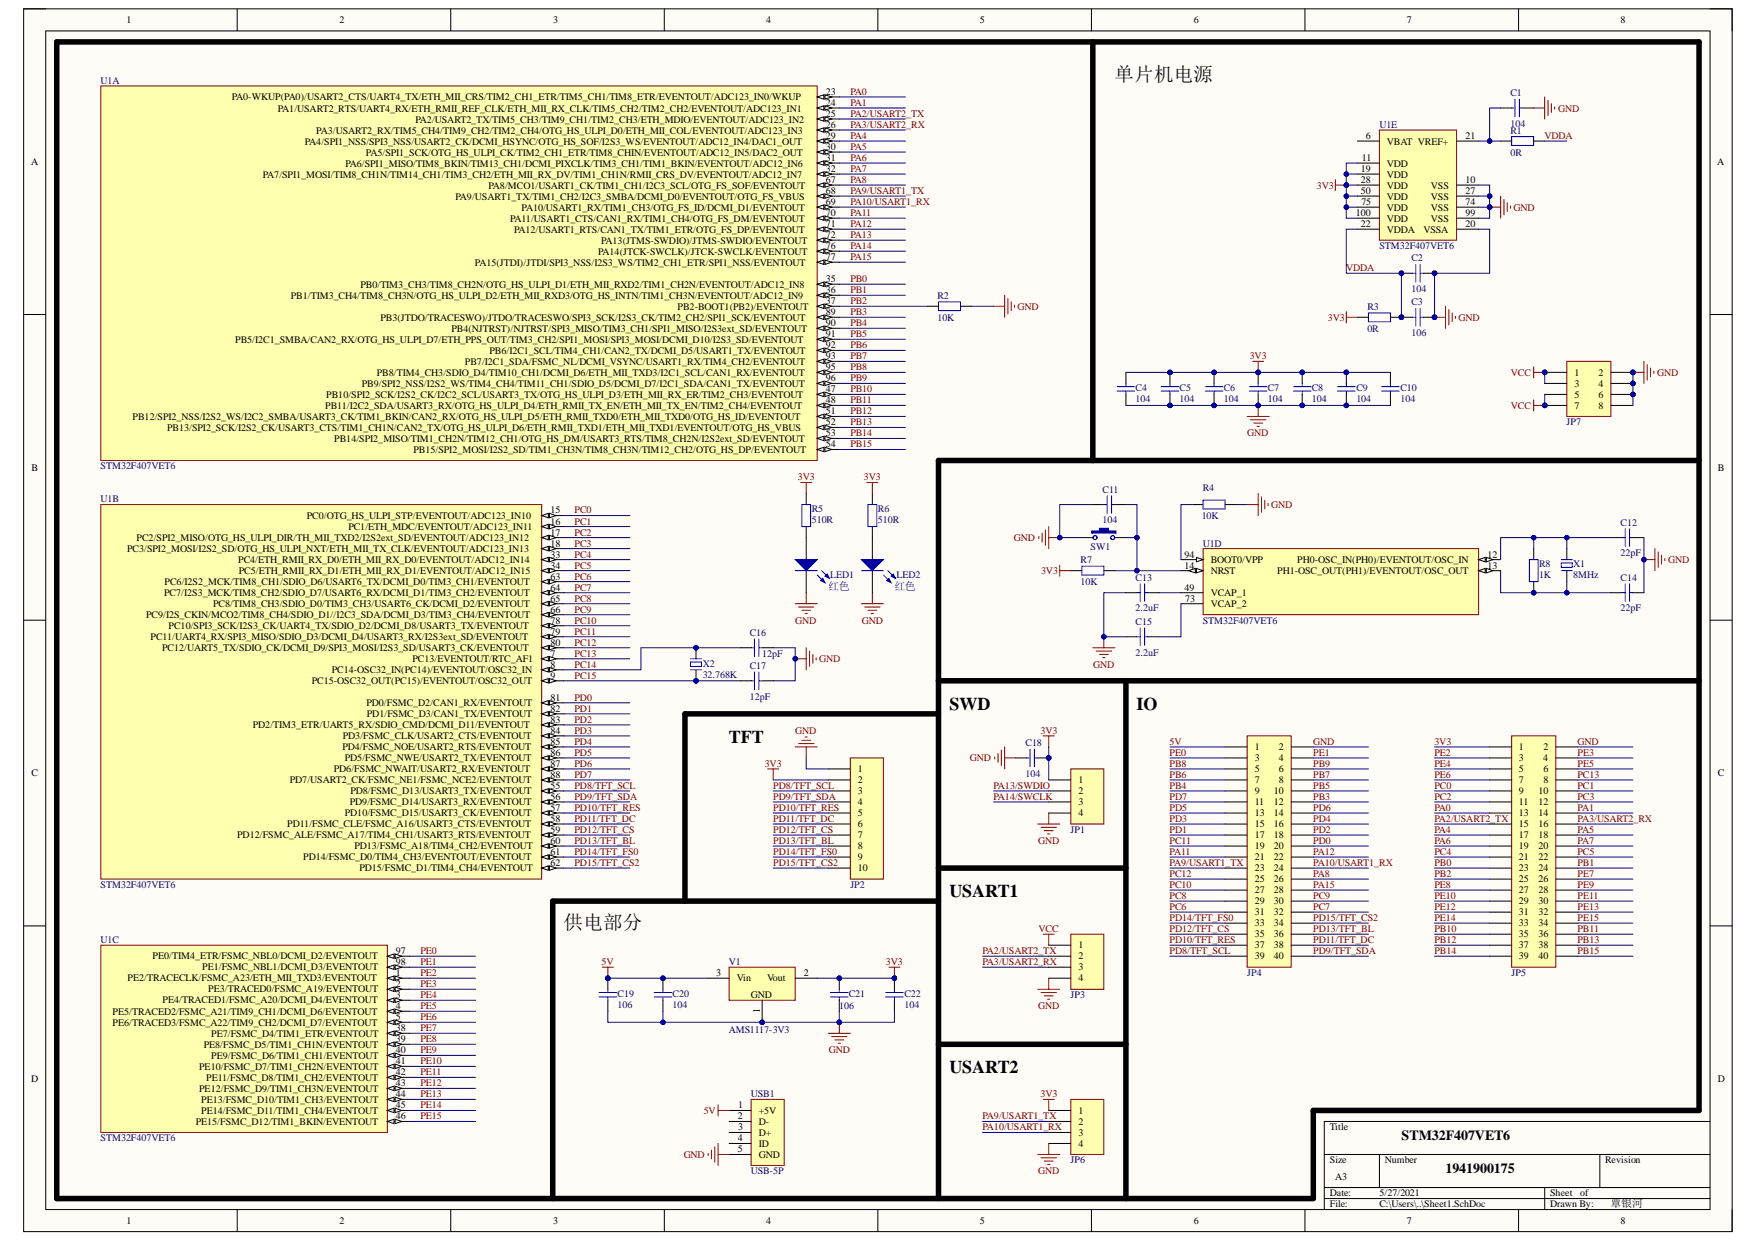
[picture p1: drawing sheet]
# Altium project PCB_Project.PrjPcb
1 sheet, 45 parts. Net scope: global (net labels, ports and power ports of the same name join across sheets).
Board file: project.PcbDoc

## Sheet Sheet1.SchDoc
size A3; SheetNumber: 1; SheetTotal: 1

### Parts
C1  104  [C0603_M]
C2  104  [C0603_M]
C3  106  [C0603_M]
C4  104  [C0603_M]
C5  104  [C0603_M]
C6  104  [C0603_M]
C7  104  [C0603_M]
C8  104  [C0603_M]
C9  104  [C0603_M]
C10  104  [C0603_M]
C11  104  [C0603_M]
C12  22pF  [C0603_M]
C13  2.2uF  [C0603_M]
C14  22pF  [C0603_M]
C15  2.2uF  [C0603_M]
C16  12pF  [C0603_M]
C17  12pF  [C0603_M]
C18  104  [C0603_M]
C19  106  [C0603_M]
C20  104  [C0603_M]
C21  106  [C0603_M]
C22  104  [C0603_M]
LED1  LED  [LED0603_R]  (value not drawn)
LED2  LED  [LED0603_R]  (value not drawn)
P1  JP7  [HDR2X4]
P2  JP4  [HDR2X20]
P3  JP5  [HDR2X20]
P4  JP2  [HDR1X10]
P5  JP1  [HDR1X4]
P6  JP3  [HDR1X4]
P7  JP6  [HDR1X4]
R1  0R  [R0603_M]
R2  10K  [R0603_M]
R3  0R  [R0603_M]
R4  10K  [R0603_M]
R5  510R  [R0603_M]
R6  510R  [R0603_M]
R7  10K  [R0603_M]
R8  1K  [R0603_M]
SW1  3x6x5  [SW SMD-3*6*2.5]  (value not drawn)
U1  STM32F407VET6  [LQFP100_V]  (parts A,B,C,D,E of 5)
USB1  USB-5P  [USB-MICRO_A]
V1  AMS1117-3V3  [SOT89_L]
X1  8MHz  [OSC 3225-4P]
X2  32.768K  [OSC 6035-2P]

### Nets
3V3: C4.2 C5.2 C6.2 C7.2 C8.2 C9.2 C10.2 C18.2 C21.2 C22.2 P3.1 P4.2 P5.1 P7.1 R3.1 R5.2 R6.2 R7.1 U1.11(VDD) U1.19(VDD) U1.28(VDD) U1.50(VDD) U1.75(VDD) U1.100(VDD) V1.2(Vout)
5V: C19.2 C20.2 P2.1 USB1.1(+5V) V1.3(Vin)
GND: C1.2 C2.1 C3.1 C4.1 C5.1 C6.1 C7.1 C8.1 C9.1 C10.1 C11.2 C12.1 C13.2 C14.1 C15.2 C16.1 C17.1 C18.1 C19.1 C20.1 C21.1 C22.1 LED1.2(K) LED2.2(K) P1.2 P1.4 P1.6 P1.8 P2.2 P3.2 P4.1 P5.4 P6.4 P7.4 R2.2 R4.1 SW1.1 U1.10(VSS) U1.20(VSSA) U1.27(VSS) U1.74(VSS) U1.99(VSS) USB1.5(GND) V1.1(GND)
VCC: P1.1 P1.3 P1.5 P1.7 P6.1
PA0: P3.13 U1.23(PA0-WKUP(PA0)/USART2_CTS/UART4_TX/ETH_MII_CRS/TIM2_CH1_ETR/TIM5_CH1/TIM8_ETR/EVENTOUT/ADC123_IN0/WKUP)
PA1: P3.14 U1.24(PA1/USART2_RTS/UART4_RX/ETH_RMII_REF_CLK/ETH_MII_RX_CLK/TIM5_CH2/TIM2_CH2/EVENTOUT/ADC123_IN1)
PA2/USART2_TX: P3.15 P6.2 U1.25(PA2/USART2_TX/TIM5_CH3/TIM9_CH1/TIM2_CH3/ETH_MDIO/EVENTOUT/ADC123_IN2)
PA3/USART2_RX: P3.16 P6.3 U1.26(PA3/USART2_RX/TIM5_CH4/TIM9_CH2/TIM2_CH4/OTG_HS_ULPI_D0/ETH_MII_COL/EVENTOUT/ADC123_IN3)
PA4: P3.17 U1.29(PA4/SPI1_NSS/SPI3_NSS/USART2_CK/DCMI_HSYNC/OTG_HS_SOF/I2S3_WS/EVENTOUT/ADC12_IN4/DAC1_OUT)
PA5: P3.18 U1.30(PA5/SPI1_SCK/OTG_HS_ULPI_CK/TIM2_CH1_ETR/TIM8_CHIN/EVENTOUT/ADC12_IN5/DAC2_OUT)
PA6: P3.19 U1.31(PA6/SPI1_MISO/TIM8_BKIN/TIM13_CH1/DCMI_PIXCLK/TIM3_CH1/TIM1_BKIN/EVENTOUT/ADC12_IN6)
PA7: P3.20 U1.32(PA7/SPI1_MOSI/TIM8_CH1N/TIM14_CH1/TIM3_CH2/ETH_MII_RX_DV/TIM1_CH1N/RMII_CRS_DV/EVENTOUT/ADC12_IN7)
PA8: P2.26 U1.67(PA8/MCO1/USART1_CK/TIM1_CH1/I2C3_SCL/OTG_FS_SOF/EVENTOUT)
PA9/USART1_TX: P2.23 P7.2 U1.68(PA9/USART1_TX/TIM1_CH2/I2C3_SMBA/DCMI_D0/EVENTOUT/OTG_FS_VBUS)
PA10/USART1_RX: P2.24 P7.3 U1.69(PA10/USART1_RX/TIM1_CH3/OTG_FS_ID/DCMI_D1/EVENTOUT)
PA11: P2.21 U1.70(PA11/USART1_CTS/CAN1_RX/TIM1_CH4/OTG_FS_DM/EVENTOUT)
PA12: P2.22 U1.71(PA12/USART1_RTS/CAN1_TX/TIM1_ETR/OTG_FS_DP/EVENTOUT)
PA13/SWDIO: P5.2 U1.72(PA13(JTMS-SWDIO)/JTMS-SWDIO/EVENTOUT)
PA14/SWCLK: P5.3 U1.76(PA14(JTCK-SWCLK)/JTCK-SWCLK/EVENTOUT)
PA15: P2.28 U1.77(PA15(JTDI)/JTDI/SPI3_NSS/I2S3_WS/TIM2_CH1_ETR/SPI1_NSS/EVENTOUT)
PB0: P3.23 U1.35(PB0/TIM3_CH3/TIM8_CH2N/OTG_HS_ULPI_D1/ETH_MII_RXD2/TIM1_CH2N/EVENTOUT/ADC12_IN8)
PB1: P3.24 U1.36(PB1/TIM3_CH4/TIM8_CH3N/OTG_HS_ULPI_D2/ETH_MII_RXD3/OTG_HS_INTN/TIM1_CH3N/EVENTOUT/ADC12_IN9)
PB2: P3.25 R2.1 U1.37(PB2-BOOT1(PB2)/EVENTOUT)
PB3: P2.12 U1.89(PB3(JTDO/TRACESWO)/JTDO/TRACESWO/SPI3_SCK/I2S3_CK/TIM2_CH2/SPI1_SCK/EVENTOUT)
PB4: P2.9 U1.90(PB4(NJTRST)/NJTRST/SPI3_MISO/TIM3_CH1/SPI1_MISO/I2S3ext_SD/EVENTOUT)
PB5: P2.10 U1.91(PB5/I2C1_SMBA/CAN2_RX/OTG_HS_ULPI_D7/ETH_PPS_OUT/TIM3_CH2/SPI1_MOSI/SPI3_MOSI/DCMI_D10/I2S3_SD/EVENTOUT)
PB6: P2.7 U1.92(PB6/I2C1_SCL/TIM4_CH1/CAN2_TX/DCMI_D5/USART1_TX/EVENTOUT)
PB7: P2.8 U1.93(PB7/I2C1_SDA/FSMC_NL/DCMI_VSYNC/USART1_RX/TIM4_CH2/EVENTOUT)
PB8: P2.5 U1.95(PB8/TIM4_CH3/SDIO_D4/TIM10_CH1/DCMI_D6/ETH_MII_TXD3/I2C1_SCL/CAN1_RX/EVENTOUT)
PB9: P2.6 U1.96(PB9/SPI2_NSS/I2S2_WS/TIM4_CH4/TIM11_CH1/SDIO_D5/DCMI_D7/I2C1_SDA/CAN1_TX/EVENTOUT)
PB10: P3.35 U1.47(PB10/SPI2_SCK/I2S2_CK/I2C2_SCL/USART3_TX/OTG_HS_ULPI_D3/ETH_MII_RX_ER/TIM2_CH3/EVENTOUT)
PB11: P3.36 U1.48(PB11/I2C2_SDA/USART3_RX/OTG_HS_ULPI_D4/ETH_RMII_TX_EN/ETH_MII_TX_EN/TIM2_CH4/EVENTOUT)
PB12: P3.37 U1.51(PB12/SPI2_NSS/I2S2_WS/I2C2_SMBA/USART3_CK/TIM1_BKIN/CAN2_RX/OTG_HS_ULPI_D5/ETH_RMII_TXD0/ETH_MII_TXD0/OTG_HS_ID/EVENTOUT)
PB13: P3.38 U1.52(PB13/SPI2_SCK/I2S2_CK/USART3_CTS/TIM1_CH1N/CAN2_TX/OTG_HS_ULPI_D6/ETH_RMII_TXD1/ETH_MII_TXD1/EVENTOUT/OTG_HS_VBUS)
PB14: P3.39 U1.53(PB14/SPI2_MISO/TIM1_CH2N/TIM12_CH1/OTG_HS_DM/USART3_RTS/TIM8_CH2N/I2S2ext_SD/EVENTOUT)
PB15: P3.40 U1.54(PB15/SPI2_MOSI/I2S2_SD/TIM1_CH3N/TIM8_CH3N/TIM12_CH2/OTG_HS_DP/EVENTOUT)
PC0: P3.9 U1.15(PC0/OTG_HS_ULPI_STP/EVENTOUT/ADC123_IN10)
PC1: P3.10 U1.16(PC1/ETH_MDC/EVENTOUT/ADC123_IN11)
PC2: P3.11 U1.17(PC2/SPI2_MISO/OTG_HS_ULPI_DIR/TH_MII_TXD2/I2S2ext_SD/EVENTOUT/ADC123_IN12)
PC3: P3.12 U1.18(PC3/SPI2_MOSI/I2S2_SD/OTG_HS_ULPI_NXT/ETH_MII_TX_CLK/EVENTOUT/ADC123_IN13)
PC4: P3.21 U1.33(PC4/ETH_RMII_RX_D0/ETH_MII_RX_D0/EVENTOUT/ADC12_IN14)
PC5: P3.22 U1.34(PC5/ETH_RMII_RX_D1/ETH_MII_RX_D1/EVENTOUT/ADC12_IN15)
PC6: P2.31 U1.63(PC6/I2S2_MCK/TIM8_CH1/SDIO_D6/USART6_TX/DCMI_D0/TIM3_CH1/EVENTOUT)
PC7: P2.32 U1.64(PC7/I2S3_MCK/TIM8_CH2/SDIO_D7/USART6_RX/DCMI_D1/TIM3_CH2/EVENTOUT)
PC8: P2.29 U1.65(PC8/TIM8_CH3/SDIO_D0/TIM3_CH3/USART6_CK/DCMI_D2/EVENTOUT)
PC9: P2.30 U1.66(PC9/I2S_CKIN/MCO2/TIM8_CH4/SDIO_D1//I2C3_SDA/DCMI_D3/TIM3_CH4/EVENTOUT)
PC10: P2.27 U1.78(PC10/SPI3_SCK/I2S3_CK/UART4_TX/SDIO_D2/DCMI_D8/USART3_TX/EVENTOUT)
PC11: P2.19 U1.79(PC11/UART4_RX/SPI3_MISO/SDIO_D3/DCMI_D4/USART3_RX/I2S3ext_SD/EVENTOUT)
PC12: P2.25 U1.80(PC12/UART5_TX/SDIO_CK/DCMI_D9/SPI3_MOSI/I2S3_SD/USART3_CK/EVENTOUT)
PC13: P3.8 U1.7(PC13/EVENTOUT/RTC_AF1)
PC14: C16.2 U1.8(PC14-OSC32_IN(PC14)/EVENTOUT/OSC32_IN) X2.2
PC15: C17.2 U1.9(PC15-OSC32_OUT(PC15)/EVENTOUT/OSC32_OUT) X2.1
PD0: P2.20 U1.81(PD0/FSMC_D2/CAN1_RX/EVENTOUT)
PD1: P2.17 U1.82(PD1/FSMC_D3/CAN1_TX/EVENTOUT)
PD2: P2.18 U1.83(PD2/TIM3_ETR/UART5_RX/SDIO_CMD/DCMI_D11/EVENTOUT)
PD3: P2.15 U1.84(PD3/FSMC_CLK/USART2_CTS/EVENTOUT)
PD4: P2.16 U1.85(PD4/FSMC_NOE/USART2_RTS/EVENTOUT)
PD5: P2.13 U1.86(PD5/FSMC_NWE/USART2_TX/EVENTOUT)
PD6: P2.14 U1.87(PD6/FSMC_NWAIT/USART2_RX/EVENTOUT)
PD7: P2.11 U1.88(PD7/USART2_CK/FSMC_NE1/FSMC_NCE2/EVENTOUT)
PD8/TFT_SCL: P2.39 P4.3 U1.55(PD8/FSMC_D13/USART3_TX/EVENTOUT)
PD9/TFT_SDA: P2.40 P4.4 U1.56(PD9/FSMC_D14/USART3_RX/EVENTOUT)
PD10/TFT_RES: P2.37 P4.5 U1.57(PD10/FSMC_D15/USART3_CK/EVENTOUT)
PD11/TFT_DC: P2.38 P4.6 U1.58(PD11/FSMC_CLE/FSMC_A16/USART3_CTS/EVENTOUT)
PD12/TFT_CS: P2.35 P4.7 U1.59(PD12/FSMC_ALE/FSMC_A17/TIM4_CH1/USART3_RTS/EVENTOUT)
PD13/TFT_BL: P2.36 P4.8 U1.60(PD13/FSMC_A18/TIM4_CH2/EVENTOUT)
PD14/TFT_FS0: P2.33 P4.9 U1.61(PD14/FSMC_D0/TIM4_CH3/EVENTOUT/EVENTOUT)
PD15/TFT_CS2: P2.34 P4.10 U1.62(PD15/FSMC_D1/TIM4_CH4/EVENTOUT)
PE0: P2.3 U1.97(PE0/TIM4_ETR/FSMC_NBL0/DCMI_D2/EVENTOUT)
PE1: P2.4 U1.98(PE1/FSMC_NBL1/DCMI_D3/EVENTOUT)
PE2: P3.3 U1.1(PE2/TRACECLK/FSMC_A23/ETH_MII_TXD3/EVENTOUT)
PE3: P3.4 U1.2(PE3/TRACED0/FSMC_A19/EVENTOUT)
PE4: P3.5 U1.3(PE4/TRACED1/FSMC_A20/DCMI_D4/EVENTOUT)
PE5: P3.6 U1.4(PE5/TRACED2/FSMC_A21/TIM9_CH1/DCMI_D6/EVENTOUT)
PE6: P3.7 U1.5(PE6/TRACED3/FSMC_A22/TIM9_CH2/DCMI_D7/EVENTOUT)
PE7: P3.26 U1.38(PE7/FSMC_D4/TIM1_ETR/EVENTOUT)
PE8: P3.27 U1.39(PE8/FSMC_D5/TIM1_CH1N/EVENTOUT)
PE9: P3.28 U1.40(PE9/FSMC_D6/TIM1_CH1/EVENTOUT)
PE10: P3.29 U1.41(PE10/FSMC_D7/TIM1_CH2N/EVENTOUT)
PE11: P3.30 U1.42(PE11/FSMC_D8/TIM1_CH2/EVENTOUT)
PE12: P3.31 U1.43(PE12/FSMC_D9/TIM1_CH3N/EVENTOUT)
PE13: P3.32 U1.44(PE13/FSMC_D10/TIM1_CH3/EVENTOUT)
PE14: P3.33 U1.45(PE14/FSMC_D11/TIM1_CH4/EVENTOUT)
PE15: P3.34 U1.46(PE15/FSMC_D12/TIM1_BKIN/EVENTOUT)
VDDA: C2.2 C3.2 R1.2 R3.2 U1.22(VDDA)
NetC1_1: C1.1 R1.1 U1.21(VREF+)
NetC11_1: C11.1 R7.2 SW1.2 U1.14(NRST)
NetC12_2: C12.2 R8.2 U1.12(PH0-OSC_IN(PH0)/EVENTOUT/OSC_IN) X1.2
NetC13_1: C13.1 U1.49(VCAP_1)
NetC14_2: C14.2 R8.1 U1.13(PH1-OSC_OUT(PH1)/EVENTOUT/OSC_OUT) X1.1
NetC15_1: C15.1 U1.73(VCAP_2)
NetLED1_1: LED1.1(A) R5.1
NetLED2_1: LED2.1(A) R6.1
NetR4_2: R4.2 U1.94(BOOT0/VPP)

Not connected (* = marked no-connect by the designer): U1 6(VBAT); USB1 2(D-) 3(D+) 4(ID)

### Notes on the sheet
- 单片机电源
- 红色
- (near LED2) 红色
- TFT
- SWD
- IO
- USART1
- 供电部分
- USART2
- STM32F407VET6
- 1941900175
- 覃银河
